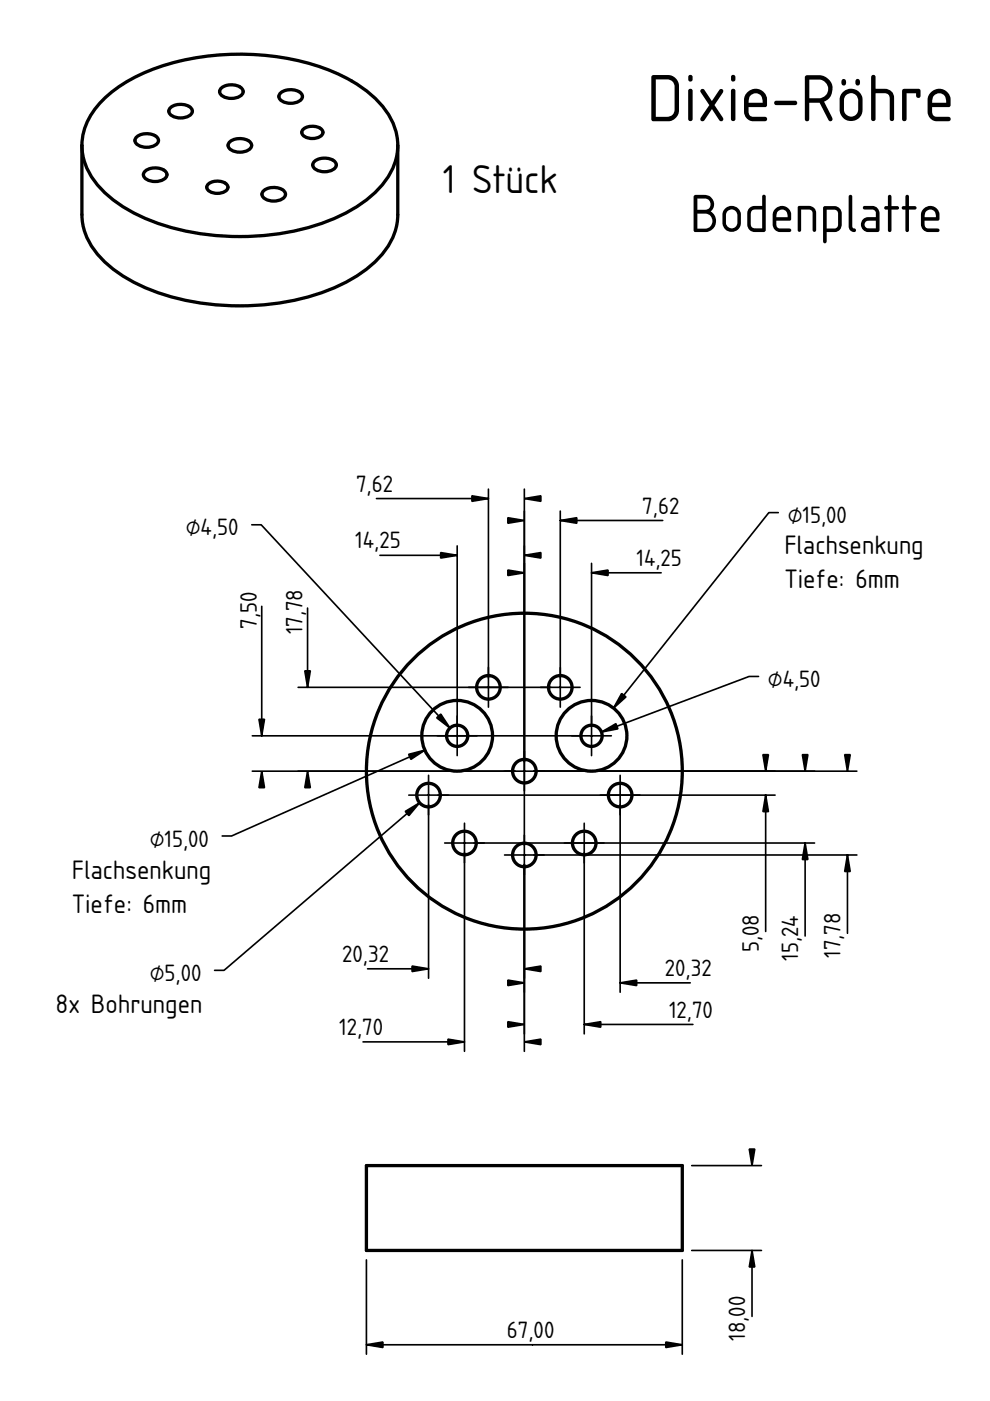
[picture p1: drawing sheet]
<svg xmlns="http://www.w3.org/2000/svg" width="210mm" height="297mm" viewBox="0 0 210 297" stroke-linecap="round" stroke-linejoin="round" font-family="sans-serif">
<path d="M111.2 163.5h.1" fill="none" stroke="#000" stroke-width=".21"/>
<g fill="#fff">
<circle cx="96.9" cy="156" r="7.5"/>
<circle cx="125.4" cy="156" r="7.5"/>
<circle cx="111.2" cy="181.3" r="2.5"/>
<circle cx="111.2" cy="163.5" r="2.5"/>
</g>
<path d="M111.2 163.5h.1" fill="none" stroke="#000" stroke-width=".21"/>
<g fill="#fff">
<circle cx="103.6" cy="145.7" r="2.5"/>
<circle cx="98.5" cy="178.7" r="2.5"/>
<circle cx="131.5" cy="168.6" r="2.5"/>
<circle cx="118.8" cy="145.7" r="2.5"/>
<circle cx="90.9" cy="168.6" r="2.5"/>
<circle cx="123.9" cy="178.7" r="2.5"/>
<circle cx="125.4" cy="156" r="2.25"/>
<circle cx="96.9" cy="156" r="2.25"/>
</g>
<g fill="none" stroke="#000" stroke-width=".7">
<circle cx="96.9" cy="156" r="7.5"/>
<circle cx="96.9" cy="156" r="2.25"/>
<circle cx="103.6" cy="145.7" r="2.5"/>
<circle cx="118.8" cy="145.7" r="2.5"/>
<circle cx="125.4" cy="156" r="7.5"/>
<circle cx="125.4" cy="156" r="2.25"/>
<circle cx="90.9" cy="168.6" r="2.5"/>
<circle cx="98.5" cy="178.7" r="2.5"/>
<circle cx="111.2" cy="163.5" r="33.5"/>
<circle cx="111.2" cy="163.5" r="2.5"/>
<circle cx="123.9" cy="178.7" r="2.5"/>
<circle cx="131.5" cy="168.6" r="2.5"/>
<circle cx="111.2" cy="181.3" r="2.5"/>
</g>
<g fill="#000" stroke="#000" stroke-width=".35">
<path d="M93.4 117.2l3.5 .5-3.5 .6zM100.1 105.1l3.5 .6-3.5 .6zM111.2 117.7l3.5-.5v1.1zM111.2 105.7l3.5-.6v1.2zM107.7 109.8l3.5 .6-3.5 .5zM118.8 110.4l3.5-.6v1.1zM107.7 120.9l3.5 .5-3.5 .6zM125.4 121.4l3.5-.5v1.1zM54.9 152.5h1.2l-.6 3.5zM64.6 142.2h1.2l-.6 3.5zM86.6 159.9l3.5-.9-3 2zM92.6 152.2l.8-.8 2 3z"/>
<path d="M127.5 155.2l3.1-1.8 .4 1.1zM131.8 147l.9 .8-2.6 2.3zM55.5 163.5l.6 3.5h-1.2zM65.2 163.5l.6 3.5h-1.2zM85.9 172l3.1-1.8-2.3 2.7zM162.3 168.6l.6 3.5h-1.1zM161.8 160h1.1l-.6 3.5zM170.7 178.7l.6 3.5h-1.2zM170.1 160h1.2l-.6 3.5zM179.1 160h1.2l-.6 3.5zM179.7 181.3l.6 3.5h-1.2zM87.4 204.8l3.5 .6-3.5 .6z"/>
<path d="M111.2 205.4l3.5-.6v1.2zM107.7 216.6l3.5 .6-3.5 .6zM107.7 207.8l3.5 .6-3.5 .6zM123.9 217.2l3.5-.6v1.2zM131.5 208.4l3.5-.6v1.2zM95 220.3l3.5 .6-3.5 .6zM111.2 220.9l3.5-.6v1.2z"/>
<path d="M103.6 141.5v8.4zM99.4 145.7h8.4z" fill-rule="evenodd"/>
<path d="M118.8 141.5v8.4zM114.6 145.7h8.4z" fill-rule="evenodd"/>
<path d="M96.9 151.8v8.4zM92.7 156h8.4z" fill-rule="evenodd"/>
<path d="M111.2 159.3v8.4zM107 163.5h8.4z" fill-rule="evenodd"/>
<path d="M125.4 151.8v8.4zM121.2 156h8.4z" fill-rule="evenodd"/>
<path d="M131.5 164.4v8.4zM127.3 168.6h8.4z" fill-rule="evenodd"/>
<path d="M98.5 174.5v8.4zM94.3 178.7h8.4z" fill-rule="evenodd"/>
<path d="M111.2 177.1v8.4zM107 181.3h8.4z" fill-rule="evenodd"/>
</g>
<g fill="#080808" stroke="#080808" stroke-width=".35">
<path d="M90.9 164.4v8.4zM86.7 168.6h8.4z" fill-rule="evenodd"/>
<path d="M123.9 174.5v8.4zM119.7 178.7h8.4z" fill-rule="evenodd"/>
</g>
<path d="M111.2 163.5h.1" fill="none" stroke="#000" stroke-width=".21"/>
<g fill="none" stroke="#000" stroke-width=".35">
<path d="M53.4 111.3h2l40 43.1M79.8 105.7h23.8M80.6 117.7h16.3M96.9 115.7v38.3M103.6 103.7v40M111.2 103.7v75.6M118.8 108.4v35.3M118.8 110.4h21.7M125.4 119.4v34.6M165 108.7h-2l-32.9 41.4M55.5 128.6v27.4M65.2 128.9v16.8"/>
<path d="M125.4 121.4h14.8M53.5 156h69.9M63.2 145.7h53.6M90.1 159l-41 18.2h-2M160.8 143.4h-2l-31.3 11.8M53.5 163.5h55.7M89 170.2l-41.5 35.5h-2M90.9 170.6v36.8M92.9 168.6h71.4M100.5 178.7h72.2M113.2 163.5h68.5M131.5 170.6v39.8"/>
<path d="M162.3 168.6v28.9M170.7 178.7v19.7M98.5 180.7v42.2M111.2 183.3v39.6M113.2 181.3h68.5M123.9 180.7v38.5M179.7 181.3v16.6M77.9 205.4h13M123.9 217.2h23M131.5 208.4h14.9M77 220.9h21.5"/>
</g>
<path d="M77.7 247.1h67v18h-67z" fill-rule="evenodd" fill="#fff"/>
<path d="M50.9 38.2h.1M105 148.4h.1M111.2 256.1h.1" fill="none" stroke="#000" stroke-width=".21"/>
<path d="M77.7 247.1h67v18h-67z" fill="none" stroke="#000" stroke-width=".7"/>
<path d="M146.7 247.1h14.7M77.7 267.1v20M144.7 267.1v20M146.7 265.1h14.7M159.4 265.1v14M77.7 285.1h67" fill="none" stroke="#000" stroke-width=".35"/>
<path d="M158.9 243.6h1.1l-.6 3.5zM159.4 265.1l.6 3.5h-1.1zM77.7 285.1l3.5-.6v1.2zM141.2 284.5l3.5 .6-3.5 .6z" fill="#000" stroke="#000" stroke-width=".35"/>
<path d="M22.4 20.6a36.4 36.4 0 0 1 17.6-8.1 53.5 53.5 0 0 1 33 3.8 21.3 21.3 0 0 1 10.4 9.9 12.1 12.1 0 0 1-2.5 13.1 32.9 32.9 0 0 1-17.6 9.5 54.1 54.1 0 0 1-33.4-2.9 23.4 23.4 0 0 1-11-9.2 12 12 0 0 1 1.4-13.7 30 30 0 0 1 15.6-9.5 54.5 54.5 0 0 1 35.5 2 23.5 23.5 0 0 1 11.4 9.6 12.1 12.1 0 0 1 1.5 5.7v14.7a14.5 14.5 0 0 1-5.9 11 39.7 39.7 0 0 1-19.9 7.8 52.3 52.3 0 0 1-30.4-4.6 20.6 20.6 0 0 1-9.8-9.8l-.8-2.9-.1-1.5v-14.7v14.7a14.5 14.5 0 0 0 5.9 11 39.7 39.7 0 0 0 19.9 7.8 52.3 52.3 0 0 0 30.5-4.6 20.6 20.6 0 0 0 9.8-9.8l.7-2.9 .1-1.5v-14.7a14.5 14.5 0 0 1-5.9 11 39.7 39.7 0 0 1-19.9 7.8 52.3 52.3 0 0 1-30.4-4.6 20.6 20.6 0 0 1-9.8-9.7 12.4 12.4 0 0 1 3-13.5z" fill-rule="evenodd" fill="#fff"/>
<path d="M50.9 38.2h.1" fill="none" stroke="#000" stroke-width=".21"/>
<g fill="#fff">
<path d="M59.4 19.8a3.5 3.5 0 0 1 4.5 .1 1.21 1.21 0 0 1-1 1.8 3.3 3.3 0 0 1-3.7-.9l-.1-.3z" fill-rule="evenodd"/>
<path d="M66.6 34.3a3.5 3.5 0 0 1 4.5 .1 1.21 1.21 0 0 1-1 1.8 3.3 3.3 0 0 1-3.7-.8l-.1-.4z" fill-rule="evenodd"/>
<path d="M55.8 40.5a3.5 3.5 0 0 1 4.5 .1 1.21 1.21 0 0 1-1 1.8 3.3 3.3 0 0 1-3.7-.8l-.1-.4z" fill-rule="evenodd"/>
<path d="M48.6 30.2a3.5 3.5 0 0 1 4.6 .1 1.21 1.21 0 0 1-1.1 1.8 3.3 3.3 0 0 1-3.7-.9v-.4z" fill-rule="evenodd"/>
<path d="M46.8 18.8a3.5 3.5 0 0 1 4.6 .1 1.21 1.21 0 0 1-1.1 1.8 3.3 3.3 0 0 1-3.7-.9v-.4z" fill-rule="evenodd"/>
<path d="M30.7 36.4a3.5 3.5 0 0 1 4.5 .1 1.21 1.21 0 0 1-1 1.8 3.3 3.3 0 0 1-3.7-.9l-.1-.4z" fill-rule="evenodd"/>
<path d="M28.9 29.1a3.5 3.5 0 0 1 4.5 .1 1.21 1.21 0 0 1-1 1.8 3.3 3.3 0 0 1-3.7-.8l-.1-.4z" fill-rule="evenodd"/>
<path d="M36.1 22.9a3.5 3.5 0 0 1 4.5 .1 1.21 1.21 0 0 1-1.1 1.8 3.3 3.3 0 0 1-3.6-.8l-.1-.4z" fill-rule="evenodd"/>
<path d="M44.1 39.1a2.98 2.98 0 0 1 4.2 .3 1.44 1.44 0 0 1-1.6 1.5 2.7 2.7 0 0 1-2.8-.9l-.1-.3z" fill-rule="evenodd"/>
<path d="M64.2 27.5a2.98 2.98 0 0 1 4.2 .3 1.44 1.44 0 0 1-1.6 1.5 2.7 2.7 0 0 1-2.7-.9l-.1-.3z" fill-rule="evenodd"/>
</g>
<g fill="none" stroke="#000" stroke-width=".7">
<path d="M46.8 18.8a3.5 3.5 0 0 1 4.6 .1 1.21 1.21 0 0 1-1.1 1.8 3.3 3.3 0 0 1-3.7-.9v-.4zM59.4 19.8a3.5 3.5 0 0 1 4.5 .1 1.21 1.21 0 0 1-1 1.8 3.3 3.3 0 0 1-3.7-.9l-.1-.3zM17.4 30.8a14 14 0 0 1 5-10.2 36.4 36.4 0 0 1 17.6-8.1 53.5 53.5 0 0 1 33 3.8 21.3 21.3 0 0 1 10.4 9.9 11.7 11.7 0 0 1 .9 4.6M17.4 30.8a14.5 14.5 0 0 0 5.9 11 39.7 39.7 0 0 0 19.9 7.8 52.3 52.3 0 0 0 30.5-4.6 20.6 20.6 0 0 0 9.8-9.7l.7-3 .1-1.5M17.4 30.8v14.7a14.5 14.5 0 0 0 5.9 11 39.7 39.7 0 0 0 19.9 7.8 52.3 52.3 0 0 0 30.5-4.6 20.6 20.6 0 0 0 9.8-9.8l.7-2.9 .1-1.5v-14.7M28.9 29.1a3.5 3.5 0 0 1 4.5 .1 1.21 1.21 0 0 1-1 1.8 3.3 3.3 0 0 1-3.7-.8l-.1-.4zM30.7 36.4a3.5 3.5 0 0 1 4.5 .1 1.21 1.21 0 0 1-1 1.8 3.3 3.3 0 0 1-3.7-.9l-.1-.4zM36.1 22.9a3.5 3.5 0 0 1 4.5 .1 1.21 1.21 0 0 1-1.1 1.8 3.3 3.3 0 0 1-3.6-.8l-.1-.4zM44.1 39.1a2.98 2.98 0 0 1 4.2 .3 1.44 1.44 0 0 1-1.6 1.5 2.7 2.7 0 0 1-2.8-.9l-.1-.3zM48.6 30.2a3.5 3.5 0 0 1 4.6 .1 1.21 1.21 0 0 1-1.1 1.8 3.3 3.3 0 0 1-3.7-.9v-.4zM64.2 27.5a2.98 2.98 0 0 1 4.2 .3 1.44 1.44 0 0 1-1.6 1.5 2.7 2.7 0 0 1-2.7-.9l-.1-.3zM66.6 34.3a3.5 3.5 0 0 1 4.5 .1 1.21 1.21 0 0 1-1 1.8 3.3 3.3 0 0 1-3.7-.8l-.1-.4z"/>
<path d="M55.8 40.5a3.5 3.5 0 0 1 4.5 .1 1.21 1.21 0 0 1-1 1.8 3.3 3.3 0 0 1-3.7-.8l-.1-.4z"/>
</g>
<text font-size="13.3" x="137.1" y="25.7">Dixie-Röhre</text>
<text font-size="10.7" x="146.3" y="49.2">Bodenplatte</text>
<text font-size="8" x="93.9" y="40.9">1 Stück</text>
<g font-size="5.3">
<text x="166.3" y="117.5">Flachsenkung</text>
<text x="166.3" y="124.6">Tiefe: 6mm</text>
<text x="15.2" y="186.4">Flachsenkung</text>
<text x="15.2" y="193.5">Tiefe: 6mm</text>
<text x="11.8" y="214.8">8x Bohrungen</text>
</g>
<g font-size="4.7">
<text x="75.5" y="104.3">7,62</text>
<text x="39.4" y="113.5">⌀4,50</text>
<text x="136.2" y="108.9">7,62</text>
<text x="167" y="110.9">⌀15,00</text>
<text x="75.3" y="116.3">14,25</text>
<text x="135" y="120">14,25</text>
<text x="54.4" y="133.3" transform="rotate(-90 54.4 133.3)">7,50</text>
<text x="64.2" y="134.5" transform="rotate(-90 64.2 134.5)">17,78</text>
<text x="162.8" y="145.7">⌀4,50</text>
<text x="31.7" y="179.5">⌀15,00</text>
<text x="72.6" y="204">20,32</text>
<text x="160.9" y="201.9" transform="rotate(-90 160.9 201.9)">5,08</text>
<text x="169.3" y="203.7" transform="rotate(-90 169.3 203.7)">15,24</text>
<text x="178.2" y="203.1" transform="rotate(-90 178.2 203.1)">17,78</text>
<text x="31.7" y="208">⌀5,00</text>
<text x="141" y="206.9">20,32</text>
<text x="141.8" y="215.8">12,70</text>
<text x="71.9" y="219.5">12,70</text>
<text x="107.5" y="283.7">67,00</text>
<text x="158" y="284.3" transform="rotate(-90 158 284.3)">18,00</text>
</g>
</svg>
